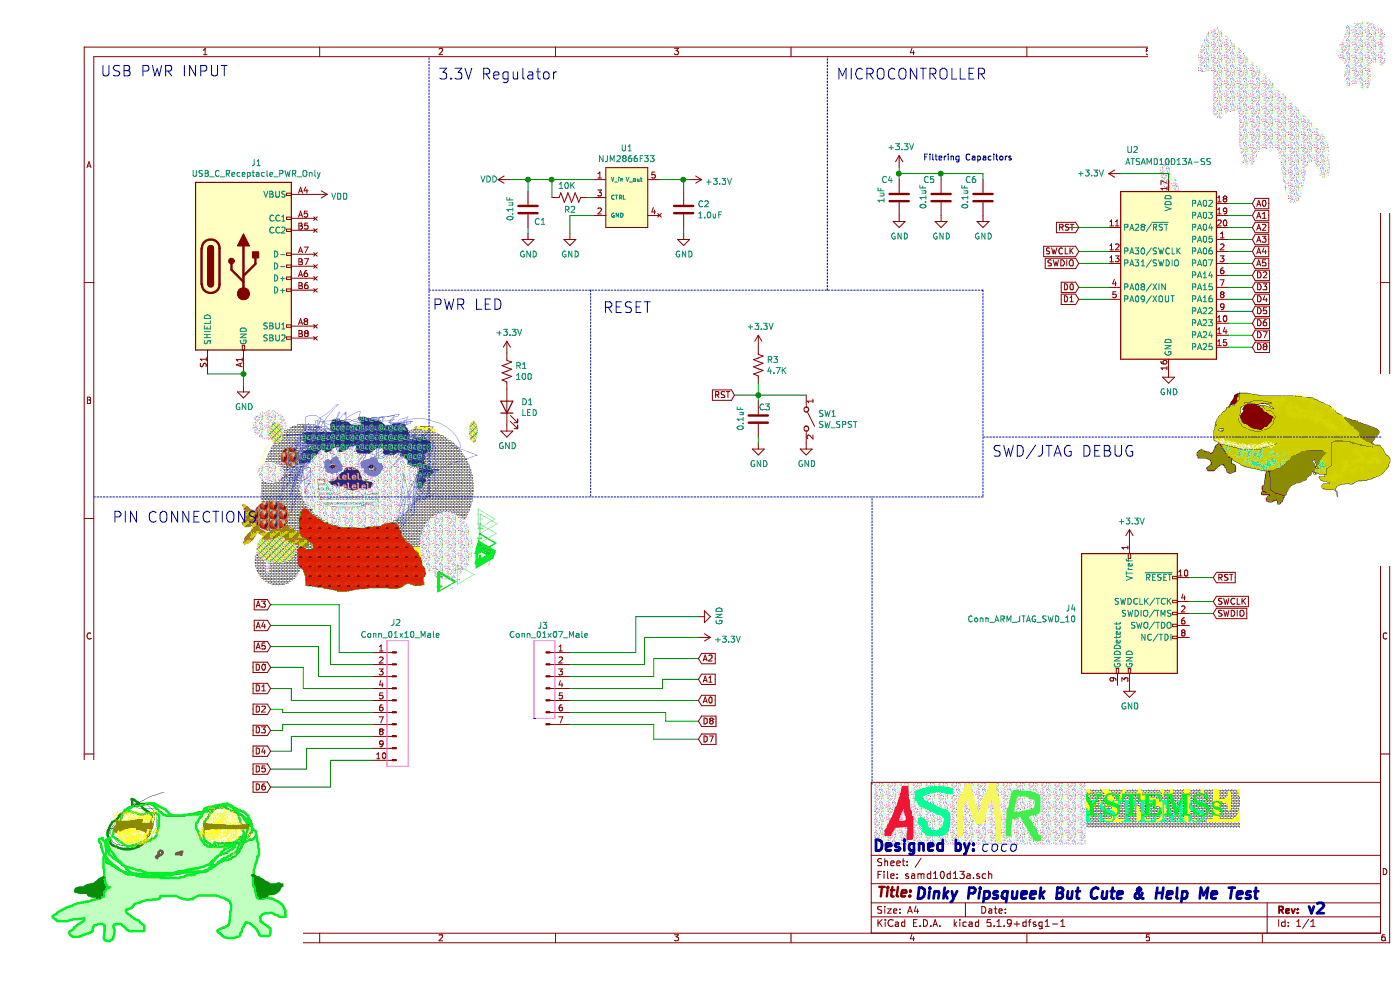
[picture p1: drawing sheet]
EESchema Schematic File Version 4
EELAYER 30 0
EELAYER END
$Descr A4 11693 8268
encoding utf-8
Sheet 1 1
Title ""
Date ""
Rev ""
Comp ""
Comment1 ""
Comment2 ""
Comment3 ""
Comment4 ""
$EndDescr
$Comp
L MCU_Microchip_SAMD:ATSAMD10D13A-SS U2
U 1 1
P 9450 2300
F 0 "U2" H 9150 3350 50  0000 C CNN
F 1 "ATSAMD10D13A-SS" H 9450 3250 50  0000 C CNN
F 2 "Package_SO:SOIC-20W_7.5x12.8mm_P1.27mm" H 9450 1150 50  0001 C CNN
F 3 "http://ww1.microchip.com/downloads/en/DeviceDoc/Atmel-42242-SAM-D10_Datasheet.pdf" H 9450 1400 50  0001 C CNN
	1    9450 2300
	1    0    0    -1  
$EndComp
$Comp
L Connector:Conn_ARM_JTAG_SWD_10 J4
U 1 1
P 9125 5125
F 0 "J4" H 8682 5171 50  0000 R CNN
F 1 "Conn_ARM_JTAG_SWD_10" H 8682 5080 50  0000 R CNN
F 2 "Connector_PinHeader_1.27mm:PinHeader_2x05_P1.27mm_Vertical" H 9125 5125 50  0001 C CNN
F 3 "http://infocenter.arm.com/help/topic/com.arm.doc.ddi0314h/DDI0314H_coresight_components_trm.pdf" V 8775 3875 50  0001 C CNN
	1    9125 5125
	1    0    0    -1  
$EndComp
Text GLabel 8700 1900 0    50   Input ~ 0
RST
Text GLabel 8700 2200 0    50   Input ~ 0
SWDIO
Wire Wire Line
	8600 1900 8950 1900
Wire Wire Line
	8950 2200 8700 2200
Text GLabel 8700 2100 0    50   Input ~ 0
SWCLK
Wire Wire Line
	8950 2100 8700 2100
$Comp
L power:GND #PWR022
U 1 1
P 9450 3100
F 0 "#PWR022" H 9450 2850 50  0001 C CNN
F 1 "GND" H 9455 2927 50  0000 C CNN
F 2 "" H 9450 3100 50  0001 C CNN
F 3 "" H 9450 3100 50  0001 C CNN
	1    9450 3100
	1    0    0    -1  
$EndComp
$Comp
L power:+3.3V #PWR019
U 1 1
P 9050 1450
F 0 "#PWR019" H 9050 1300 50  0001 C CNN
F 1 "+3.3V" V 9050 1700 50  0000 C CNN
F 2 "" H 9050 1450 50  0001 C CNN
F 3 "" H 9050 1450 50  0001 C CNN
	1    9050 1450
	0    -1   -1   0   
$EndComp
Wire Wire Line
	9050 1450 9450 1450
Wire Wire Line
	9450 1450 9450 1500
Text GLabel 10150 1700 2    50   Input ~ 0
A0
Text GLabel 10150 1800 2    50   Input ~ 0
A1
Text GLabel 10150 1900 2    50   Input ~ 0
A2
Text GLabel 10150 2000 2    50   Input ~ 0
A3
Text GLabel 10150 2100 2    50   Input ~ 0
A4
Text GLabel 10150 2200 2    50   Input ~ 0
A5
Wire Wire Line
	9950 1700 10150 1700
Wire Wire Line
	9950 1800 10150 1800
Wire Wire Line
	9950 1900 10150 1900
Wire Wire Line
	9950 2000 10150 2000
Wire Wire Line
	9950 2100 10150 2100
Wire Wire Line
	9950 2200 10150 2200
Text GLabel 8700 2400 0    50   Input ~ 0
D0
Text GLabel 8700 2500 0    50   Input ~ 0
D1
Text GLabel 10150 2300 2    50   Input ~ 0
D2
Text GLabel 10150 2400 2    50   Input ~ 0
D3
Text GLabel 10150 2500 2    50   Input ~ 0
D4
Text GLabel 10150 2600 2    50   Input ~ 0
D5
Text GLabel 10150 2700 2    50   Input ~ 0
D6
Text GLabel 10150 2800 2    50   Input ~ 0
D7
Text GLabel 10150 2900 2    50   Input ~ 0
D8
Wire Wire Line
	9950 2300 10150 2300
Wire Wire Line
	9950 2400 10150 2400
Wire Wire Line
	9950 2500 10150 2500
Wire Wire Line
	9950 2600 10150 2600
Wire Wire Line
	9950 2700 10150 2700
Wire Wire Line
	9950 2800 10150 2800
Wire Wire Line
	9950 2900 10150 2900
Wire Wire Line
	8700 2400 8950 2400
Wire Wire Line
	8700 2500 8950 2500
Text GLabel 9825 4825 2    50   Input ~ 0
RST
Wire Wire Line
	9625 4825 9825 4825
Text GLabel 9825 5125 2    50   Input ~ 0
SWDIO
Wire Wire Line
	9825 5125 9625 5125
Text GLabel 9825 5025 2    50   Input ~ 0
SWCLK
Wire Wire Line
	9825 5025 9625 5025
$Comp
L power:+3.3V #PWR020
U 1 1
P 9125 4525
F 0 "#PWR020" H 9125 4375 50  0001 C CNN
F 1 "+3.3V" H 9140 4698 50  0000 C CNN
F 2 "" H 9125 4525 50  0001 C CNN
F 3 "" H 9125 4525 50  0001 C CNN
	1    9125 4525
	1    0    0    -1  
$EndComp
$Comp
L power:GND #PWR021
U 1 1
P 9125 5725
F 0 "#PWR021" H 9125 5475 50  0001 C CNN
F 1 "GND" H 9130 5552 50  0000 C CNN
F 2 "" H 9125 5725 50  0001 C CNN
F 3 "" H 9125 5725 50  0001 C CNN
	1    9125 5725
	1    0    0    -1  
$EndComp
$Comp
L power:VDD #PWR05
U 1 1
P 3950 1500
F 0 "#PWR05" H 3950 1350 50  0001 C CNN
F 1 "VDD" V 3950 1600 50  0000 L CNN
F 2 "" H 3950 1500 50  0001 C CNN
F 3 "" H 3950 1500 50  0001 C CNN
	1    3950 1500
	0    -1   -1   0   
$EndComp
$Comp
L power:+3.3V #PWR09
U 1 1
P 5450 1500
F 0 "#PWR09" H 5450 1350 50  0001 C CNN
F 1 "+3.3V" V 5465 1628 50  0000 L CNN
F 2 "" H 5450 1500 50  0001 C CNN
F 3 "" H 5450 1500 50  0001 C CNN
	1    5450 1500
	0    1    1    0   
$EndComp
$Comp
L power:GND #PWR08
U 1 1
P 5400 1950
F 0 "#PWR08" H 5400 1700 50  0001 C CNN
F 1 "GND" H 5405 1777 50  0000 C CNN
F 2 "" H 5400 1950 50  0001 C CNN
F 3 "" H 5400 1950 50  0001 C CNN
	1    5400 1950
	1    0    0    -1  
$EndComp
Wire Wire Line
	5200 1500 5400 1500
Connection ~ 5400 1500
Wire Wire Line
	5400 1500 5400 1600
$Comp
L Device:C C2
U 1 1
P 5400 1750
F 0 "C2" H 5515 1796 50  0000 L CNN
F 1 "1.0uF" H 5515 1705 50  0000 L CNN
F 2 "Capacitor_SMD:C_0402_1005Metric" H 5438 1600 50  0001 C CNN
F 3 "~" H 5400 1750 50  0001 C CNN
	1    5400 1750
	1    0    0    -1  
$EndComp
$Comp
L power:GND #PWR07
U 1 1
P 4450 1950
F 0 "#PWR07" H 4450 1700 50  0001 C CNN
F 1 "GND" H 4455 1777 50  0000 C CNN
F 2 "" H 4450 1950 50  0001 C CNN
F 3 "" H 4450 1950 50  0001 C CNN
	1    4450 1950
	1    0    0    -1  
$EndComp
Wire Wire Line
	4650 1500 4300 1500
$Comp
L Device:R_US R2
U 1 1
P 4450 1650
F 0 "R2" V 4550 1600 50  0000 L CNN
F 1 "10K" V 4350 1550 50  0000 L CNN
F 2 "Resistor_SMD:R_0402_1005Metric" V 4490 1640 50  0001 C CNN
F 3 "~" H 4450 1650 50  0001 C CNN
	1    4450 1650
	0    1    1    0   
$EndComp
Wire Wire Line
	4600 1650 4650 1650
Wire Wire Line
	4300 1500 4300 1650
$Comp
L Device:C C1
U 1 1
P 4100 1750
F 0 "C1" H 4150 1650 50  0000 L CNN
F 1 "0.1uF" V 3950 1650 50  0000 L CNN
F 2 "Capacitor_SMD:C_0402_1005Metric" H 4138 1600 50  0001 C CNN
F 3 "~" H 4100 1750 50  0001 C CNN
	1    4100 1750
	1    0    0    -1  
$EndComp
$Comp
L Device:C C4
U 1 1
P 7200 1650
F 0 "C4" H 7050 1800 50  0000 L CNN
F 1 "1uF" V 7050 1600 50  0000 L CNN
F 2 "Capacitor_SMD:C_0402_1005Metric" H 7238 1500 50  0001 C CNN
F 3 "~" H 7200 1650 50  0001 C CNN
	1    7200 1650
	1    0    0    -1  
$EndComp
$Comp
L Device:C C5
U 1 1
P 7550 1650
F 0 "C5" H 7400 1800 50  0000 L CNN
F 1 "0.1uF" V 7400 1550 50  0000 L CNN
F 2 "Capacitor_SMD:C_0402_1005Metric" H 7588 1500 50  0001 C CNN
F 3 "~" H 7550 1650 50  0001 C CNN
	1    7550 1650
	1    0    0    -1  
$EndComp
$Comp
L Device:C C6
U 1 1
P 7900 1650
F 0 "C6" H 7750 1800 50  0000 L CNN
F 1 "0.1uF" V 7750 1550 50  0000 L CNN
F 2 "Capacitor_SMD:C_0402_1005Metric" H 7938 1500 50  0001 C CNN
F 3 "~" H 7900 1650 50  0001 C CNN
	1    7900 1650
	1    0    0    -1  
$EndComp
$Comp
L power:+3.3V #PWR015
U 1 1
P 7200 1400
F 0 "#PWR015" H 7200 1250 50  0001 C CNN
F 1 "+3.3V" H 7215 1573 50  0000 C CNN
F 2 "" H 7200 1400 50  0001 C CNN
F 3 "" H 7200 1400 50  0001 C CNN
	1    7200 1400
	1    0    0    -1  
$EndComp
Wire Wire Line
	7200 1500 7200 1450
Connection ~ 7200 1450
Wire Wire Line
	7200 1450 7200 1400
Wire Wire Line
	7200 1450 7550 1450
Wire Wire Line
	7550 1450 7550 1500
Wire Wire Line
	7550 1450 7900 1450
Wire Wire Line
	7900 1450 7900 1500
Connection ~ 7550 1450
$Comp
L power:GND #PWR016
U 1 1
P 7200 1800
F 0 "#PWR016" H 7200 1550 50  0001 C CNN
F 1 "GND" H 7205 1627 50  0000 C CNN
F 2 "" H 7200 1800 50  0001 C CNN
F 3 "" H 7200 1800 50  0001 C CNN
	1    7200 1800
	1    0    0    -1  
$EndComp
$Comp
L power:GND #PWR017
U 1 1
P 7550 1800
F 0 "#PWR017" H 7550 1550 50  0001 C CNN
F 1 "GND" H 7555 1627 50  0000 C CNN
F 2 "" H 7550 1800 50  0001 C CNN
F 3 "" H 7550 1800 50  0001 C CNN
	1    7550 1800
	1    0    0    -1  
$EndComp
$Comp
L power:GND #PWR018
U 1 1
P 7900 1800
F 0 "#PWR018" H 7900 1550 50  0001 C CNN
F 1 "GND" H 7905 1627 50  0000 C CNN
F 2 "" H 7900 1800 50  0001 C CNN
F 3 "" H 7900 1800 50  0001 C CNN
	1    7900 1800
	1    0    0    -1  
$EndComp
$Comp
L power:+3.3V #PWR012
U 1 1
P 6025 2900
F 0 "#PWR012" H 6025 2750 50  0001 C CNN
F 1 "+3.3V" H 6040 3073 50  0000 C CNN
F 2 "" H 6025 2900 50  0001 C CNN
F 3 "" H 6025 2900 50  0001 C CNN
	1    6025 2900
	1    0    0    -1  
$EndComp
$Comp
L Device:R_US R3
U 1 1
P 6025 3050
F 0 "R3" H 6093 3096 50  0000 L CNN
F 1 "4.7K" H 6093 3005 50  0000 L CNN
F 2 "Resistor_SMD:R_0402_1005Metric" V 6065 3040 50  0001 C CNN
F 3 "~" H 6025 3050 50  0001 C CNN
	1    6025 3050
	1    0    0    -1  
$EndComp
$Comp
L Device:C C3
U 1 1
P 6025 3500
F 0 "C3" H 6025 3600 50  0000 L CNN
F 1 "0.1uF" V 5875 3400 50  0000 L CNN
F 2 "Capacitor_SMD:C_0402_1005Metric" H 6063 3350 50  0001 C CNN
F 3 "~" H 6025 3500 50  0001 C CNN
	1    6025 3500
	1    0    0    -1  
$EndComp
Wire Wire Line
	6025 3200 6025 3300
Connection ~ 6025 3300
Wire Wire Line
	6025 3300 6025 3350
$Comp
L Switch:SW_SPST SW1
U 1 1
P 6425 3500
F 0 "SW1" V 6379 3598 50  0000 L CNN
F 1 "SW_SPST" V 6470 3598 50  0000 L CNN
F 2 "ASMR_footprints:SW_Push_TL3305" H 6425 3500 50  0001 C CNN
F 3 "~" H 6425 3500 50  0001 C CNN
	1    6425 3500
	0    1    1    0   
$EndComp
Wire Wire Line
	6425 3300 6025 3300
$Comp
L power:GND #PWR014
U 1 1
P 6425 3700
F 0 "#PWR014" H 6425 3450 50  0001 C CNN
F 1 "GND" H 6430 3527 50  0000 C CNN
F 2 "" H 6425 3700 50  0001 C CNN
F 3 "" H 6425 3700 50  0001 C CNN
	1    6425 3700
	1    0    0    -1  
$EndComp
$Comp
L power:GND #PWR013
U 1 1
P 6025 3700
F 0 "#PWR013" H 6025 3450 50  0001 C CNN
F 1 "GND" H 6030 3527 50  0000 C CNN
F 2 "" H 6025 3700 50  0001 C CNN
F 3 "" H 6025 3700 50  0001 C CNN
	1    6025 3700
	1    0    0    -1  
$EndComp
Wire Wire Line
	6025 3700 6025 3650
Text GLabel 5825 3300 0    50   Input ~ 0
RST
Wire Wire Line
	5825 3300 6025 3300
$Comp
L power:+3.3V #PWR03
U 1 1
P 3925 2950
F 0 "#PWR03" H 3925 2800 50  0001 C CNN
F 1 "+3.3V" H 3940 3123 50  0000 C CNN
F 2 "" H 3925 2950 50  0001 C CNN
F 3 "" H 3925 2950 50  0001 C CNN
	1    3925 2950
	1    0    0    -1  
$EndComp
$Comp
L Device:R_US R1
U 1 1
P 3925 3100
F 0 "R1" H 3993 3146 50  0000 L CNN
F 1 "100" H 3993 3055 50  0000 L CNN
F 2 "Resistor_SMD:R_0402_1005Metric" V 3965 3090 50  0001 C CNN
F 3 "~" H 3925 3100 50  0001 C CNN
	1    3925 3100
	1    0    0    -1  
$EndComp
$Comp
L Device:LED D1
U 1 1
P 3925 3400
F 0 "D1" V 3964 3282 50  0000 R CNN
F 1 "LED" V 3873 3282 50  0000 R CNN
F 2 "LED_SMD:LED_0603_1608Metric" H 3925 3400 50  0001 C CNN
F 3 "~" H 3925 3400 50  0001 C CNN
	1    3925 3400
	0    -1   -1   0   
$EndComp
$Comp
L power:GND #PWR04
U 1 1
P 3925 3550
F 0 "#PWR04" H 3925 3300 50  0001 C CNN
F 1 "GND" H 3930 3377 50  0000 C CNN
F 2 "" H 3925 3550 50  0001 C CNN
F 3 "" H 3925 3550 50  0001 C CNN
	1    3925 3550
	1    0    0    -1  
$EndComp
Text Notes 3350 675  0    89   ~ 0
3.3V Regulator
Text Notes 4725 2625 0    89   ~ 0
RESET
Text Notes 7975 3825 0    90   ~ 0
SWD/JTAG DEBUG
Text Notes 7400 1350 0    50   ~ 0
Filtering Capacitors
$Comp
L asmr-kicad:USB_C_Receptacle_PWR_Only J1
U 1 1
P 1725 2225
F 0 "J1" H 1832 3092 50  0000 C CNN
F 1 "USB_C_Receptacle_PWR_Only" H 1832 3001 50  0000 C CNN
F 2 "ASMR_footprints:USB_C_Receptacle_GCT_USB4105" H 1875 2225 50  0001 C CNN
F 3 "https://www.usb.org/sites/default/files/documents/usb_type-c.zip" H 1875 2225 50  0001 C CNN
	1    1725 2225
	1    0    0    -1  
$EndComp
$Comp
L power:VDD #PWR02
U 1 1
P 2325 1625
F 0 "#PWR02" H 2325 1475 50  0001 C CNN
F 1 "VDD" V 2340 1753 50  0000 L CNN
F 2 "" H 2325 1625 50  0001 C CNN
F 3 "" H 2325 1625 50  0001 C CNN
	1    2325 1625
	0    1    1    0   
$EndComp
$Comp
L power:GND #PWR01
U 1 1
P 1725 3225
F 0 "#PWR01" H 1725 2975 50  0001 C CNN
F 1 "GND" H 1730 3052 50  0000 C CNN
F 2 "" H 1725 3225 50  0001 C CNN
F 3 "" H 1725 3225 50  0001 C CNN
	1    1725 3225
	1    0    0    -1  
$EndComp
Wire Wire Line
	1725 3225 1725 3125
Wire Wire Line
	1425 3125 1725 3125
Connection ~ 1725 3125
Wire Wire Line
	4650 1800 4450 1800
Wire Wire Line
	4450 1800 4450 1950
$Comp
L power:GND #PWR06
U 1 1
P 4100 1950
F 0 "#PWR06" H 4100 1700 50  0001 C CNN
F 1 "GND" H 4105 1777 50  0000 C CNN
F 2 "" H 4100 1950 50  0001 C CNN
F 3 "" H 4100 1950 50  0001 C CNN
	1    4100 1950
	1    0    0    -1  
$EndComp
Wire Wire Line
	4100 1900 4100 1950
Wire Wire Line
	5400 1950 5400 1900
Wire Wire Line
	4100 1600 4100 1500
Wire Wire Line
	4100 1500 4300 1500
Connection ~ 4300 1500
Wire Wire Line
	3950 1500 4100 1500
Connection ~ 4100 1500
Wire Wire Line
	5450 1500 5400 1500
Wire Notes Line
	11225 3650 7900 3650
Wire Notes Line
	6600 2425 6600 475 
Wire Notes Line
	3275 4150 3275 475 
Wire Notes Line
	3275 2425 7900 2425
Wire Notes Line
	4625 2425 4625 4150
Wire Notes Line
	7900 2425 7900 4150
Wire Notes Line
	475  4150 7900 4150
Wire Notes Line
	6975 6550 6975 4150
Text Notes 3300 2600 0    89   ~ 0
PWR LED
Text Notes 525  650  0    89   ~ 0
USB PWR INPUT
Text Notes 625  4375 0    89   ~ 0
PIN CONNECTIONS
Text Notes 6675 675  0    89   ~ 0
MICROCONTROLLER
Wire Notes Line style solid rgb(255, 0, 255)
	2925 6400 3100 6400
Wire Notes Line style solid rgb(255, 0, 255)
	4325 6000 4150 6000
Wire Notes Line style solid rgb(255, 0, 255)
	4150 5350 4325 5350
Wire Notes Line style solid rgb(255, 0, 255)
	3100 5350 2925 5350
Wire Notes Line style solid rgb(255, 109, 236)
	3100 6225 3100 5350
Text GLabel 1950 5050 0    50   Input ~ 0
A3
Text GLabel 1950 5225 0    50   Input ~ 0
A4
Text GLabel 1950 5400 0    50   Input ~ 0
A5
Text GLabel 1950 5575 0    50   Input ~ 0
D0
Text GLabel 1950 5750 0    50   Input ~ 0
D1
Text GLabel 1950 5925 0    50   Input ~ 0
D2
Text GLabel 1950 6100 0    50   Input ~ 0
D3
Text GLabel 1950 6275 0    50   Input ~ 0
D4
Wire Wire Line
	2800 5450 2525 5450
Wire Wire Line
	2525 5450 2525 5050
Wire Wire Line
	2525 5050 1950 5050
Wire Wire Line
	2800 5550 2450 5550
Wire Wire Line
	2450 5550 2450 5225
Wire Wire Line
	2450 5225 1950 5225
Wire Wire Line
	2800 5650 2350 5650
Wire Wire Line
	2350 5650 2350 5400
Wire Wire Line
	2350 5400 1950 5400
Wire Wire Line
	2800 5750 2225 5750
Wire Wire Line
	2225 5750 2225 5575
Wire Wire Line
	2225 5575 1950 5575
Wire Wire Line
	2800 5850 2125 5850
Wire Wire Line
	2125 5850 2125 5750
Wire Wire Line
	2125 5750 1950 5750
Wire Wire Line
	2800 5950 2050 5950
Wire Wire Line
	2050 5950 2050 5925
Wire Wire Line
	2050 5925 1950 5925
Wire Wire Line
	2800 6050 2050 6050
Wire Wire Line
	2050 6050 2050 6100
Wire Wire Line
	2050 6100 1950 6100
Wire Wire Line
	2800 6150 2125 6150
Wire Wire Line
	2125 6150 2125 6275
Wire Wire Line
	2125 6275 1950 6275
Text GLabel 5525 5500 2    50   Input ~ 0
A2
Text GLabel 5525 5675 2    50   Input ~ 0
A1
Text GLabel 5525 5850 2    50   Input ~ 0
A0
Text GLabel 5525 6025 2    50   Input ~ 0
D8
$Comp
L power:GND #PWR010
U 1 1
P 5525 5150
F 0 "#PWR010" H 5525 4900 50  0001 C CNN
F 1 "GND" H 5530 4977 50  0000 C CNN
F 2 "" H 5525 5150 50  0001 C CNN
F 3 "" H 5525 5150 50  0001 C CNN
	1    5525 5150
	0    -1   -1   0   
$EndComp
$Comp
L power:+3.3V #PWR011
U 1 1
P 5525 5325
F 0 "#PWR011" H 5525 5175 50  0001 C CNN
F 1 "+3.3V" V 5540 5453 50  0000 L CNN
F 2 "" H 5525 5325 50  0001 C CNN
F 3 "" H 5525 5325 50  0001 C CNN
	1    5525 5325
	0    1    1    0   
$EndComp
Wire Wire Line
	4450 5450 5000 5450
Wire Wire Line
	5000 5450 5000 5150
Wire Wire Line
	5000 5150 5525 5150
Wire Wire Line
	4450 5550 5075 5550
Wire Wire Line
	5075 5550 5075 5325
Wire Wire Line
	5075 5325 5525 5325
Wire Wire Line
	4450 5650 5150 5650
Wire Wire Line
	5150 5650 5150 5500
Wire Wire Line
	5150 5500 5525 5500
Wire Wire Line
	4450 5750 5225 5750
Wire Wire Line
	5225 5750 5225 5675
Wire Wire Line
	5225 5675 5525 5675
Wire Wire Line
	4450 5850 5525 5850
Wire Wire Line
	4450 5950 5250 5950
Wire Wire Line
	5250 5950 5250 6025
Wire Wire Line
	5250 6025 5525 6025
Text Notes 10600 7650 0    89   ~ 18
v2
Text Notes 7325 7525 0    89   Italic 18
Dinky Pipsqueek But Cute & Help Me Test
Text Notes 7875 7125 0    89   Italic 0
coco
Text Notes 6975 7125 0    89   ~ 18
Designed by:
$Comp
L Connector:Conn_01x10_Male J2
U 1 1
P 3000 5850
F 0 "J2" H 3050 6500 50  0000 R CNN
F 1 "Conn_01x10_Male" H 3300 6400 50  0000 R CNN
F 2 "Connector_PinHeader_2.54mm:PinHeader_1x10_P2.54mm_Vertical" H 3000 5850 50  0001 C CNN
F 3 "~" H 3000 5850 50  0001 C CNN
	1    3000 5850
	-1   0    0    -1  
$EndComp
Wire Notes Line style solid rgb(255, 0, 255)
	3100 6225 3100 6400
Text GLabel 1950 6425 0    50   Input ~ 0
D5
Text GLabel 1950 6575 0    50   Input ~ 0
D6
Wire Wire Line
	1950 6425 2250 6425
Wire Wire Line
	2250 6425 2250 6250
Wire Wire Line
	2250 6250 2800 6250
Wire Notes Line style solid rgb(255, 0, 255)
	2925 5350 2925 6400
Wire Wire Line
	1950 6575 2450 6575
Wire Wire Line
	2450 6575 2450 6350
Wire Wire Line
	2450 6350 2800 6350
Wire Notes Line style solid rgb(255, 0, 255)
	4150 5350 4150 6000
Wire Notes Line
	4150 6000 4175 6000
Wire Notes Line style solid rgb(255, 0, 255)
	4325 5350 4325 6000
$Comp
L Connector:Conn_01x07_Male J3
U 1 1
P 4250 5750
F 0 "J3" H 4225 6275 50  0000 C CNN
F 1 "Conn_01x07_Male" H 4275 6200 50  0000 C CNN
F 2 "Connector_PinHeader_2.54mm:PinHeader_1x07_P2.54mm_Vertical" H 4250 5750 50  0001 C CNN
F 3 "~" H 4250 5750 50  0001 C CNN
	1    4250 5750
	1    0    0    -1  
$EndComp
Text GLabel 5525 6175 2    50   Input ~ 0
D7
Wire Wire Line
	4450 6050 5150 6050
Wire Wire Line
	5150 6050 5150 6175
Wire Wire Line
	5150 6175 5525 6175
$Comp
L asmr-kicad:NJM2866F33 U1
U 1 1
P 4900 1650
F 0 "U1" V 4485 1675 50  0000 C CNN
F 1 "NJM2866F33" V 4576 1675 50  0000 C CNN
F 2 "Package_TO_SOT_SMD:SOT-23-5" H 4950 1200 50  0001 C CNN
F 3 "https://www.mouser.com/datasheet/2/294/njrcs02939_1-2279198.pdf" H 4950 1600 50  0001 C CNN
	1    4900 1650
	0    1    1    0   
$EndComp
$EndSCHEMATC
